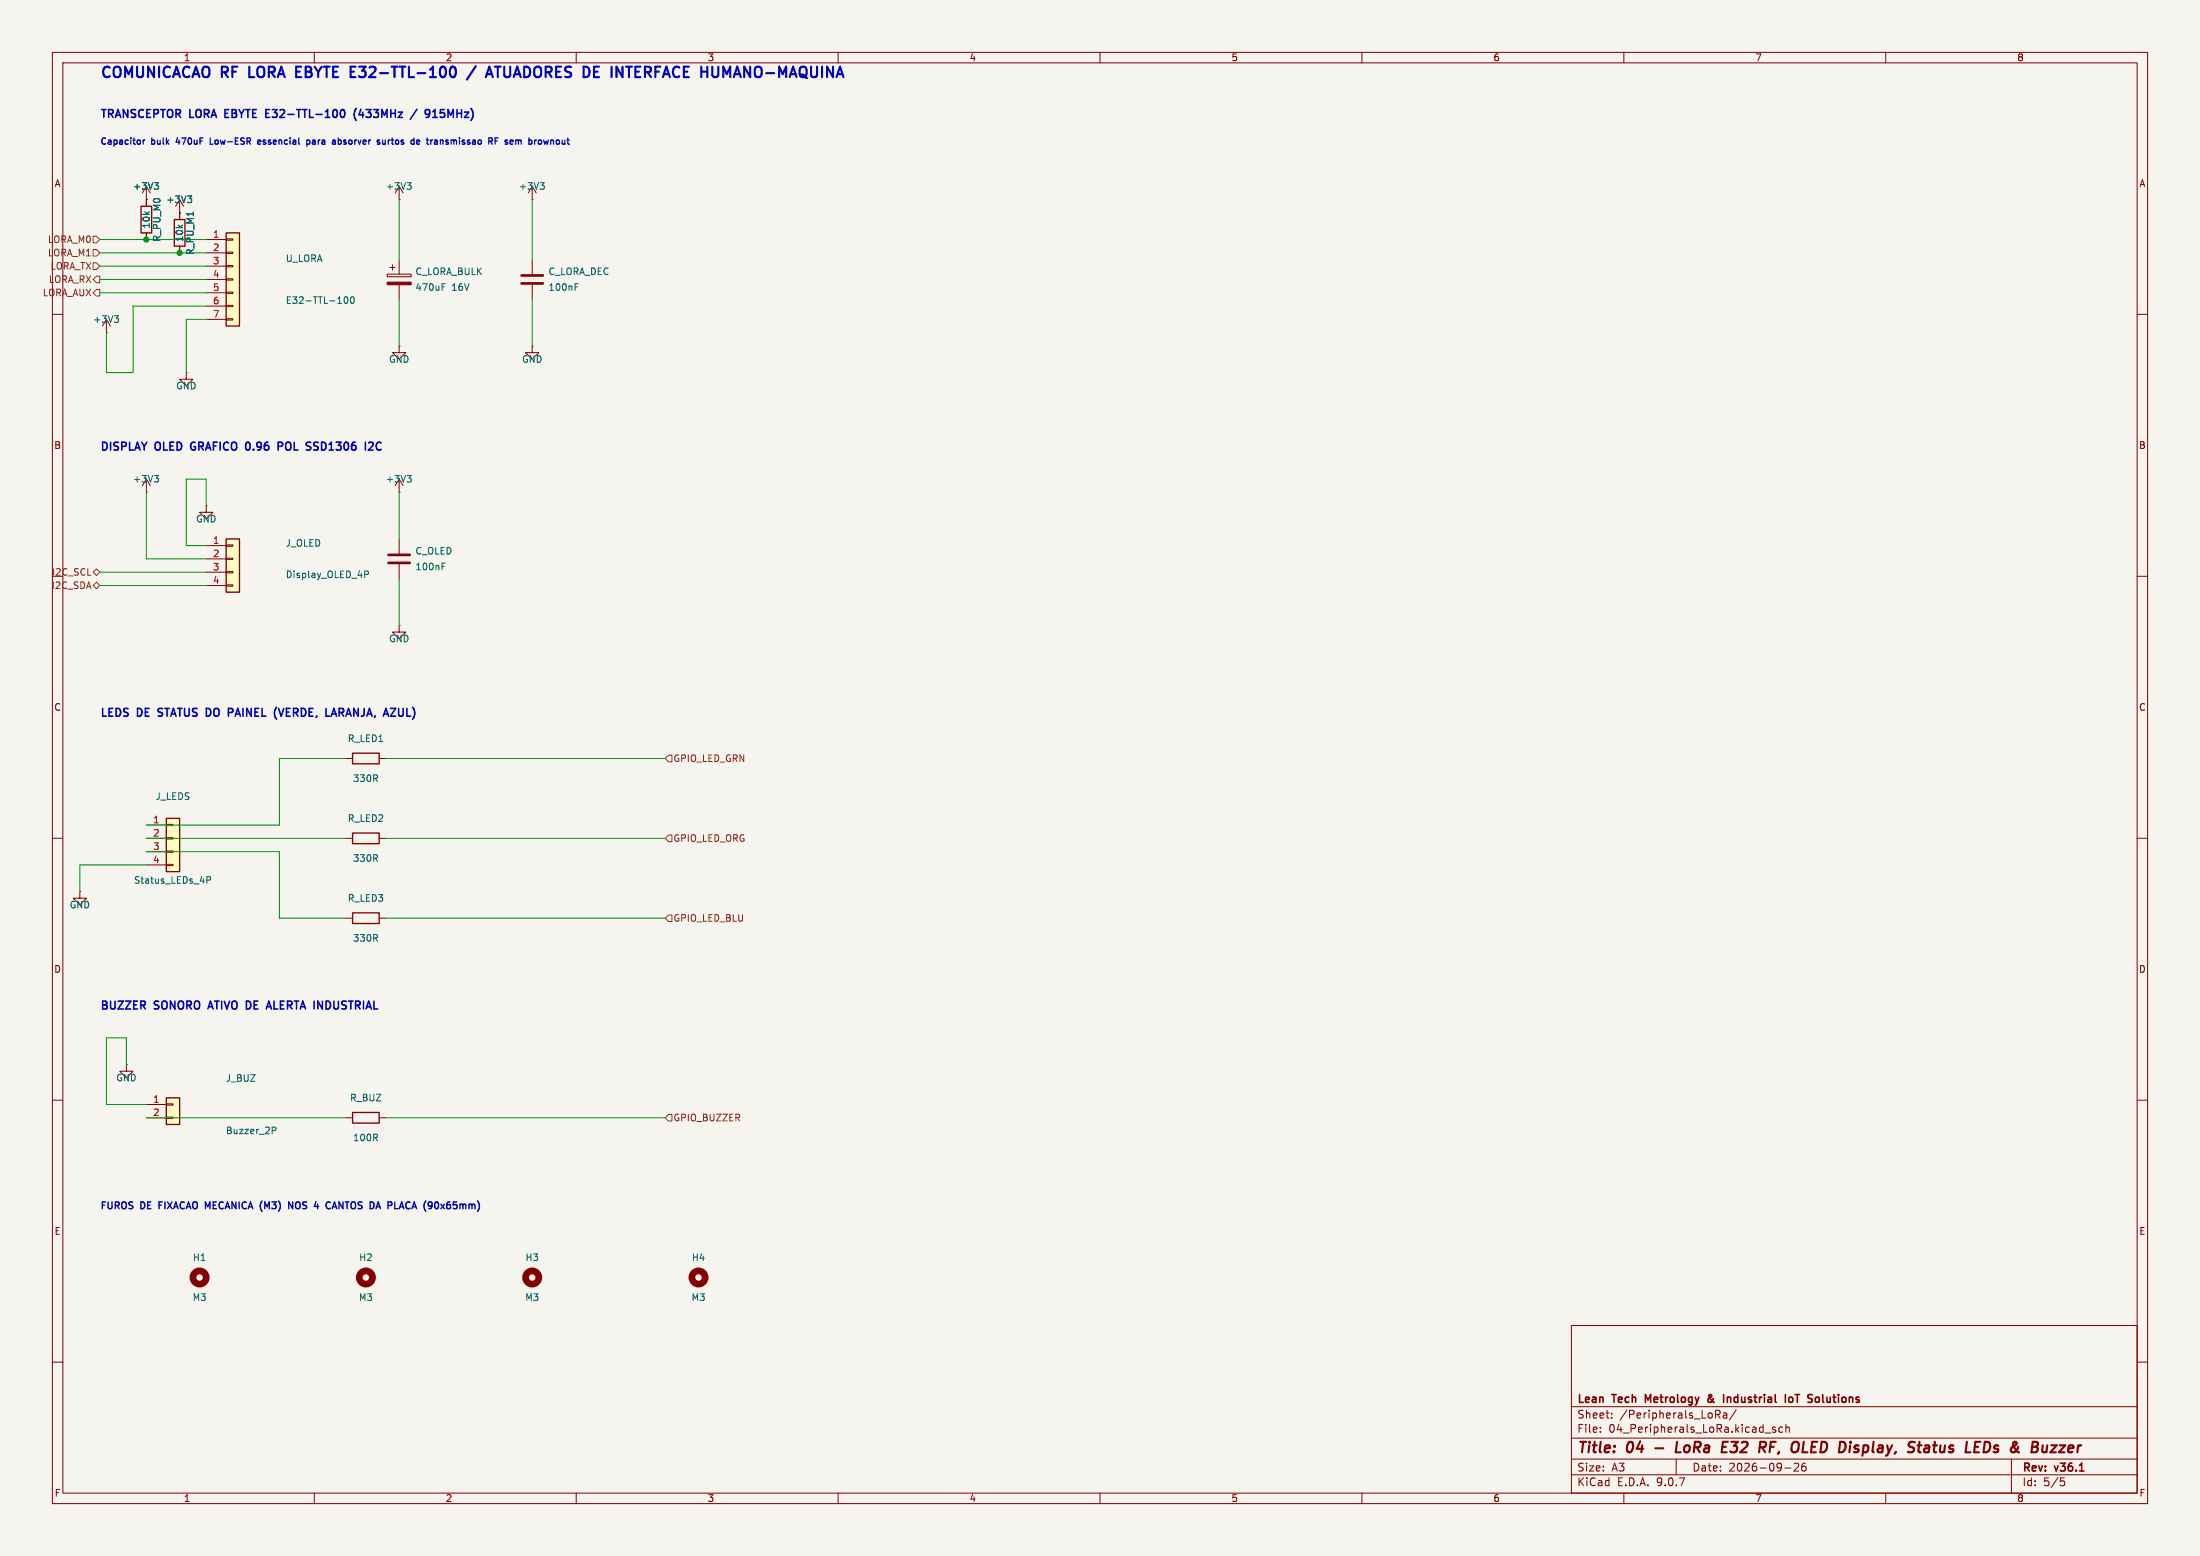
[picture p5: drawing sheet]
(kicad_sch
 (version 20250114)
 (generator "eeschema")
 (generator_version "9.0")
 (paper "A3")
 (title_block
  (title "04 - LoRa E32 RF, OLED Display, Status LEDs & Buzzer")
  (date "2026-09-26")
  (rev "v36.1")
  (company "Lean Tech Metrology & Industrial IoT Solutions"))
 (lib_symbols
  (symbol "Connector_Generic:Conn_01x02"
   (pin_names
    (offset 1.016) (hide yes)) (exclude_from_sim no) (in_bom yes) (on_board yes)
   (property "Reference" "J" (at 0 2.54 0) (effects (font (size 1.27 1.27))))
   (property "Value" "Conn_01x02" (at 0 -5.08 0) (effects (font (size 1.27 1.27))))
   (property "Footprint" "" (at 0 0 0) (effects (font (size 1.27 1.27)) (hide yes)))
   (property "Datasheet" "~" (at 0 0 0) (effects (font (size 1.27 1.27)) (hide yes)))
   (property "Description" "Generic connector, single row, 01x02, script generated (kicad-library-utils/schlib/autogen/connector/)" (at 0 0 0) (effects (font (size 1.27 1.27)) (hide yes)))
   (symbol "Conn_01x02_1_1"
    (rectangle (start -1.27 1.27) (end 1.27 -3.81) (stroke (width 0.254) (type default)) (fill (type background)))
    (rectangle (start -1.27 0.127) (end 0 -0.127) (stroke (width 0.1524) (type default)) (fill (type none)))
    (rectangle (start -1.27 -2.413) (end 0 -2.667) (stroke (width 0.1524) (type default)) (fill (type none)))
    (pin passive line (at -5.08 0 0) (length 3.81) (name "Pin_1" (effects (font (size 1.27 1.27)))) (number "1" (effects (font (size 1.27 1.27)))))
    (pin passive line (at -5.08 -2.54 0) (length 3.81) (name "Pin_2" (effects (font (size 1.27 1.27)))) (number "2" (effects (font (size 1.27 1.27))))))
   (embedded_fonts no))
  (symbol "Connector_Generic:Conn_01x04"
   (pin_names
    (offset 1.016) (hide yes)) (exclude_from_sim no) (in_bom yes) (on_board yes)
   (property "Reference" "J" (at 0 5.08 0) (effects (font (size 1.27 1.27))))
   (property "Value" "Conn_01x04" (at 0 -7.62 0) (effects (font (size 1.27 1.27))))
   (property "Footprint" "" (at 0 0 0) (effects (font (size 1.27 1.27)) (hide yes)))
   (property "Datasheet" "~" (at 0 0 0) (effects (font (size 1.27 1.27)) (hide yes)))
   (property "Description" "Generic connector, single row, 01x04, script generated (kicad-library-utils/schlib/autogen/connector/)" (at 0 0 0) (effects (font (size 1.27 1.27)) (hide yes)))
   (symbol "Conn_01x04_1_1"
    (rectangle (start -1.27 3.81) (end 1.27 -6.35) (stroke (width 0.254) (type default)) (fill (type background)))
    (rectangle (start -1.27 2.667) (end 0 2.413) (stroke (width 0.1524) (type default)) (fill (type none)))
    (rectangle (start -1.27 0.127) (end 0 -0.127) (stroke (width 0.1524) (type default)) (fill (type none)))
    (rectangle (start -1.27 -2.413) (end 0 -2.667) (stroke (width 0.1524) (type default)) (fill (type none)))
    (rectangle (start -1.27 -4.953) (end 0 -5.207) (stroke (width 0.1524) (type default)) (fill (type none)))
    (pin passive line (at -5.08 2.54 0) (length 3.81) (name "Pin_1" (effects (font (size 1.27 1.27)))) (number "1" (effects (font (size 1.27 1.27)))))
    (pin passive line (at -5.08 0 0) (length 3.81) (name "Pin_2" (effects (font (size 1.27 1.27)))) (number "2" (effects (font (size 1.27 1.27)))))
    (pin passive line (at -5.08 -2.54 0) (length 3.81) (name "Pin_3" (effects (font (size 1.27 1.27)))) (number "3" (effects (font (size 1.27 1.27)))))
    (pin passive line (at -5.08 -5.08 0) (length 3.81) (name "Pin_4" (effects (font (size 1.27 1.27)))) (number "4" (effects (font (size 1.27 1.27))))))
   (embedded_fonts no))
  (symbol "Connector_Generic:Conn_01x07"
   (pin_names
    (offset 1.016) (hide yes)) (exclude_from_sim no) (in_bom yes) (on_board yes)
   (property "Reference" "J" (at 0 10.16 0) (effects (font (size 1.27 1.27))))
   (property "Value" "Conn_01x07" (at 0 -10.16 0) (effects (font (size 1.27 1.27))))
   (property "Footprint" "" (at 0 0 0) (effects (font (size 1.27 1.27)) (hide yes)))
   (property "Datasheet" "~" (at 0 0 0) (effects (font (size 1.27 1.27)) (hide yes)))
   (property "Description" "Generic connector, single row, 01x07, script generated (kicad-library-utils/schlib/autogen/connector/)" (at 0 0 0) (effects (font (size 1.27 1.27)) (hide yes)))
   (symbol "Conn_01x07_1_1"
    (rectangle (start -1.27 8.89) (end 1.27 -8.89) (stroke (width 0.254) (type default)) (fill (type background)))
    (rectangle (start -1.27 7.747) (end 0 7.493) (stroke (width 0.1524) (type default)) (fill (type none)))
    (rectangle (start -1.27 5.207) (end 0 4.953) (stroke (width 0.1524) (type default)) (fill (type none)))
    (rectangle (start -1.27 2.667) (end 0 2.413) (stroke (width 0.1524) (type default)) (fill (type none)))
    (rectangle (start -1.27 0.127) (end 0 -0.127) (stroke (width 0.1524) (type default)) (fill (type none)))
    (rectangle (start -1.27 -2.413) (end 0 -2.667) (stroke (width 0.1524) (type default)) (fill (type none)))
    (rectangle (start -1.27 -4.953) (end 0 -5.207) (stroke (width 0.1524) (type default)) (fill (type none)))
    (rectangle (start -1.27 -7.493) (end 0 -7.747) (stroke (width 0.1524) (type default)) (fill (type none)))
    (pin passive line (at -5.08 7.62 0) (length 3.81) (name "Pin_1" (effects (font (size 1.27 1.27)))) (number "1" (effects (font (size 1.27 1.27)))))
    (pin passive line (at -5.08 5.08 0) (length 3.81) (name "Pin_2" (effects (font (size 1.27 1.27)))) (number "2" (effects (font (size 1.27 1.27)))))
    (pin passive line (at -5.08 2.54 0) (length 3.81) (name "Pin_3" (effects (font (size 1.27 1.27)))) (number "3" (effects (font (size 1.27 1.27)))))
    (pin passive line (at -5.08 0 0) (length 3.81) (name "Pin_4" (effects (font (size 1.27 1.27)))) (number "4" (effects (font (size 1.27 1.27)))))
    (pin passive line (at -5.08 -2.54 0) (length 3.81) (name "Pin_5" (effects (font (size 1.27 1.27)))) (number "5" (effects (font (size 1.27 1.27)))))
    (pin passive line (at -5.08 -5.08 0) (length 3.81) (name "Pin_6" (effects (font (size 1.27 1.27)))) (number "6" (effects (font (size 1.27 1.27)))))
    (pin passive line (at -5.08 -7.62 0) (length 3.81) (name "Pin_7" (effects (font (size 1.27 1.27)))) (number "7" (effects (font (size 1.27 1.27))))))
   (embedded_fonts no))
  (symbol "Device:C"
   (pin_numbers (hide yes))
   (pin_names
    (offset 0.254)) (exclude_from_sim no) (in_bom yes) (on_board yes)
   (property "Reference" "C" (at 0.635 2.54 0) (effects (font (size 1.27 1.27)) (justify left)))
   (property "Value" "C" (at 0.635 -2.54 0) (effects (font (size 1.27 1.27)) (justify left)))
   (property "Footprint" "" (at 0.9652 -3.81 0) (effects (font (size 1.27 1.27)) (hide yes)))
   (property "Datasheet" "~" (at 0 0 0) (effects (font (size 1.27 1.27)) (hide yes)))
   (property "Description" "Unpolarized capacitor" (at 0 0 0) (effects (font (size 1.27 1.27)) (hide yes)))
   (symbol "C_0_1"
    (polyline (pts (xy -2.032 0.762) (xy 2.032 0.762)) (stroke (width 0.508) (type default)) (fill (type none)))
    (polyline (pts (xy -2.032 -0.762) (xy 2.032 -0.762)) (stroke (width 0.508) (type default)) (fill (type none))))
   (symbol "C_1_1"
    (pin passive line (at 0 3.81 270) (length 2.794) (name "~" (effects (font (size 1.27 1.27)))) (number "1" (effects (font (size 1.27 1.27)))))
    (pin passive line (at 0 -3.81 90) (length 2.794) (name "~" (effects (font (size 1.27 1.27)))) (number "2" (effects (font (size 1.27 1.27))))))
   (embedded_fonts no))
  (symbol "Device:C_Polarized"
   (pin_numbers (hide yes))
   (pin_names
    (offset 0.254)) (exclude_from_sim no) (in_bom yes) (on_board yes)
   (property "Reference" "C" (at 0.635 2.54 0) (effects (font (size 1.27 1.27)) (justify left)))
   (property "Value" "C_Polarized" (at 0.635 -2.54 0) (effects (font (size 1.27 1.27)) (justify left)))
   (property "Footprint" "" (at 0.9652 -3.81 0) (effects (font (size 1.27 1.27)) (hide yes)))
   (property "Datasheet" "~" (at 0 0 0) (effects (font (size 1.27 1.27)) (hide yes)))
   (property "Description" "Polarized capacitor" (at 0 0 0) (effects (font (size 1.27 1.27)) (hide yes)))
   (symbol "C_Polarized_0_1"
    (rectangle (start -2.286 0.508) (end 2.286 1.016) (stroke (width 0) (type default)) (fill (type none)))
    (polyline (pts (xy -1.778 2.286) (xy -0.762 2.286)) (stroke (width 0) (type default)) (fill (type none)))
    (polyline (pts (xy -1.27 2.794) (xy -1.27 1.778)) (stroke (width 0) (type default)) (fill (type none)))
    (rectangle (start 2.286 -0.508) (end -2.286 -1.016) (stroke (width 0) (type default)) (fill (type outline))))
   (symbol "C_Polarized_1_1"
    (pin passive line (at 0 3.81 270) (length 2.794) (name "~" (effects (font (size 1.27 1.27)))) (number "1" (effects (font (size 1.27 1.27)))))
    (pin passive line (at 0 -3.81 90) (length 2.794) (name "~" (effects (font (size 1.27 1.27)))) (number "2" (effects (font (size 1.27 1.27))))))
   (embedded_fonts no))
  (symbol "Device:R"
   (pin_numbers (hide yes))
   (pin_names
    (offset 0)) (exclude_from_sim no) (in_bom yes) (on_board yes)
   (property "Reference" "R" (at 2.032 0 90) (effects (font (size 1.27 1.27))))
   (property "Value" "R" (at 0 0 90) (effects (font (size 1.27 1.27))))
   (property "Footprint" "" (at -1.778 0 90) (effects (font (size 1.27 1.27)) (hide yes)))
   (property "Datasheet" "~" (at 0 0 0) (effects (font (size 1.27 1.27)) (hide yes)))
   (property "Description" "Resistor" (at 0 0 0) (effects (font (size 1.27 1.27)) (hide yes)))
   (symbol "R_0_1"
    (rectangle (start -1.016 -2.54) (end 1.016 2.54) (stroke (width 0.254) (type default)) (fill (type none))))
   (symbol "R_1_1"
    (pin passive line (at 0 3.81 270) (length 1.27) (name "~" (effects (font (size 1.27 1.27)))) (number "1" (effects (font (size 1.27 1.27)))))
    (pin passive line (at 0 -3.81 90) (length 1.27) (name "~" (effects (font (size 1.27 1.27)))) (number "2" (effects (font (size 1.27 1.27))))))
   (embedded_fonts no))
  (symbol "Mechanical:MountingHole"
   (pin_names
    (offset 1.016)) (exclude_from_sim no) (in_bom no) (on_board yes)
   (property "Reference" "H" (at 0 5.08 0) (effects (font (size 1.27 1.27))))
   (property "Value" "MountingHole" (at 0 3.175 0) (effects (font (size 1.27 1.27))))
   (property "Footprint" "" (at 0 0 0) (effects (font (size 1.27 1.27)) (hide yes)))
   (property "Datasheet" "~" (at 0 0 0) (effects (font (size 1.27 1.27)) (hide yes)))
   (property "Description" "Mounting Hole without connection" (at 0 0 0) (effects (font (size 1.27 1.27)) (hide yes)))
   (symbol "MountingHole_0_1"
    (circle (center 0 0) (radius 1.27) (stroke (width 1.27) (type default)) (fill (type none))))
   (embedded_fonts no))
  (symbol "power:+3V3"
   (power)
   (pin_numbers (hide yes))
   (pin_names
    (offset 0) (hide yes)) (exclude_from_sim no) (in_bom yes) (on_board yes)
   (property "Reference" "#PWR" (at 0 -3.81 0) (effects (font (size 1.27 1.27)) (hide yes)))
   (property "Value" "+3V3" (at 0 3.556 0) (effects (font (size 1.27 1.27))))
   (property "Footprint" "" (at 0 0 0) (effects (font (size 1.27 1.27)) (hide yes)))
   (property "Datasheet" "" (at 0 0 0) (effects (font (size 1.27 1.27)) (hide yes)))
   (property "Description" "Power symbol creates a global label with name \"+3V3\"" (at 0 0 0) (effects (font (size 1.27 1.27)) (hide yes)))
   (symbol "+3V3_0_1"
    (polyline (pts (xy -0.762 1.27) (xy 0 2.54)) (stroke (width 0) (type default)) (fill (type none)))
    (polyline (pts (xy 0 2.54) (xy 0.762 1.27)) (stroke (width 0) (type default)) (fill (type none)))
    (polyline (pts (xy 0 0) (xy 0 2.54)) (stroke (width 0) (type default)) (fill (type none))))
   (symbol "+3V3_1_1"
    (pin power_in line (at 0 0 90) (length 0) (name "~" (effects (font (size 1.27 1.27)))) (number "1" (effects (font (size 1.27 1.27))))))
   (embedded_fonts no))
  (symbol "power:GND"
   (power)
   (pin_numbers (hide yes))
   (pin_names
    (offset 0) (hide yes)) (exclude_from_sim no) (in_bom yes) (on_board yes)
   (property "Reference" "#PWR" (at 0 -6.35 0) (effects (font (size 1.27 1.27)) (hide yes)))
   (property "Value" "GND" (at 0 -3.81 0) (effects (font (size 1.27 1.27))))
   (property "Footprint" "" (at 0 0 0) (effects (font (size 1.27 1.27)) (hide yes)))
   (property "Datasheet" "" (at 0 0 0) (effects (font (size 1.27 1.27)) (hide yes)))
   (property "Description" "Power symbol creates a global label with name \"GND\" , ground" (at 0 0 0) (effects (font (size 1.27 1.27)) (hide yes)))
   (symbol "GND_0_1"
    (polyline (pts (xy 0 0) (xy 0 -1.27) (xy 1.27 -1.27) (xy 0 -2.54) (xy -1.27 -1.27) (xy 0 -1.27)) (stroke (width 0) (type default)) (fill (type none))))
   (symbol "GND_1_1"
    (pin power_in line (at 0 0 270) (length 0) (name "~" (effects (font (size 1.27 1.27)))) (number "1" (effects (font (size 1.27 1.27))))))
   (embedded_fonts no)))
 (text "DISPLAY OLED GRAFICO 0.96 POL SSD1306 I2C"
  (exclude_from_sim no)
  (at 19.05 86.36 0)
  (effects (font (size 1.5 1.5)
    (bold yes)) (justify left bottom)))
 (text "BUZZER SONORO ATIVO DE ALERTA INDUSTRIAL"
  (exclude_from_sim no)
  (at 19.05 193.04 0)
  (effects (font (size 1.5 1.5)
    (bold yes)) (justify left bottom)))
 (text "COMUNICACAO RF LORA EBYTE E32-TTL-100 / ATUADORES DE INTERFACE HUMANO-MAQUINA"
  (exclude_from_sim no)
  (at 19.05 15.24 0)
  (effects (font (size 2 2)
    (bold yes)) (justify left bottom)))
 (text "Capacitor bulk 470uF Low-ESR essencial para absorver surtos de transmissao RF sem brownout"
  (exclude_from_sim no)
  (at 19.05 27.94 0)
  (effects (font (size 1.2 1.2)
    (bold yes)) (justify left bottom)))
 (text "TRANSCEPTOR LORA EBYTE E32-TTL-100 (433MHz / 915MHz)"
  (exclude_from_sim no)
  (at 19.05 22.86 0)
  (effects (font (size 1.5 1.5)
    (bold yes)) (justify left bottom)))
 (text "LEDS DE STATUS DO PAINEL (VERDE, LARANJA, AZUL)"
  (exclude_from_sim no)
  (at 19.05 137.16 0)
  (effects (font (size 1.5 1.5)
    (bold yes)) (justify left bottom)))
 (text "FUROS DE FIXACAO MECANICA (M3) NOS 4 CANTOS DA PLACA (90x65mm)"
  (exclude_from_sim no)
  (at 19.05 231.14 0)
  (effects (font (size 1.3 1.3)
    (bold yes)) (justify left bottom)))
 (junction
  (at 27.94 45.72)
  (diameter 1)
  (color 0 0 0 0))
 (junction
  (at 34.29 48.26)
  (diameter 1)
  (color 0 0 0 0))
 (wire
  (pts (xy 53.34 162.56) (xy 53.34 175.26))
  (stroke (width 0) (type default)))
 (wire
  (pts (xy 53.34 175.26) (xy 66.04 175.26))
  (stroke (width 0) (type default)))
 (wire
  (pts (xy 27.94 157.48) (xy 53.34 157.48))
  (stroke (width 0) (type default)))
 (wire
  (pts (xy 15.24 165.1) (xy 15.24 170.18))
  (stroke (width 0) (type default)))
 (wire
  (pts (xy 76.2 110.49) (xy 76.2 119.38))
  (stroke (width 0) (type default)))
 (wire
  (pts (xy 39.37 45.72) (xy 27.94 45.72))
  (stroke (width 0) (type default)))
 (wire
  (pts (xy 27.94 45.72) (xy 19.05 45.72))
  (stroke (width 0) (type default)))
 (wire
  (pts (xy 39.37 48.26) (xy 34.29 48.26))
  (stroke (width 0) (type default)))
 (wire
  (pts (xy 34.29 48.26) (xy 19.05 48.26))
  (stroke (width 0) (type default)))
 (wire
  (pts (xy 27.94 210.82) (xy 20.32 210.82))
  (stroke (width 0) (type default)))
 (wire
  (pts (xy 73.66 213.36) (xy 127 213.36))
  (stroke (width 0) (type default)))
 (wire
  (pts (xy 25.4 71.12) (xy 20.32 71.12))
  (stroke (width 0) (type default)))
 (wire
  (pts (xy 73.66 160.02) (xy 127 160.02))
  (stroke (width 0) (type default)))
 (wire
  (pts (xy 27.94 165.1) (xy 15.24 165.1))
  (stroke (width 0) (type default)))
 (wire
  (pts (xy 76.2 102.87) (xy 76.2 93.98))
  (stroke (width 0) (type default)))
 (wire
  (pts (xy 27.94 162.56) (xy 53.34 162.56))
  (stroke (width 0) (type default)))
 (wire
  (pts (xy 101.6 57.15) (xy 101.6 66.04))
  (stroke (width 0) (type default)))
 (wire
  (pts (xy 39.37 109.22) (xy 19.05 109.22))
  (stroke (width 0) (type default)))
 (wire
  (pts (xy 39.37 104.14) (xy 35.56 104.14))
  (stroke (width 0) (type default)))
 (wire
  (pts (xy 76.2 57.15) (xy 76.2 66.04))
  (stroke (width 0) (type default)))
 (wire
  (pts (xy 101.6 49.53) (xy 101.6 38.1))
  (stroke (width 0) (type default)))
 (wire
  (pts (xy 39.37 60.96) (xy 35.56 60.96))
  (stroke (width 0) (type default)))
 (wire
  (pts (xy 27.94 213.36) (xy 66.04 213.36))
  (stroke (width 0) (type default)))
 (wire
  (pts (xy 39.37 53.34) (xy 19.05 53.34))
  (stroke (width 0) (type default)))
 (wire
  (pts (xy 39.37 91.44) (xy 39.37 96.52))
  (stroke (width 0) (type default)))
 (wire
  (pts (xy 35.56 91.44) (xy 39.37 91.44))
  (stroke (width 0) (type default)))
 (wire
  (pts (xy 39.37 106.68) (xy 27.94 106.68))
  (stroke (width 0) (type default)))
 (wire
  (pts (xy 35.56 104.14) (xy 35.56 91.44))
  (stroke (width 0) (type default)))
 (wire
  (pts (xy 53.34 144.78) (xy 66.04 144.78))
  (stroke (width 0) (type default)))
 (wire
  (pts (xy 20.32 71.12) (xy 20.32 63.5))
  (stroke (width 0) (type default)))
 (wire
  (pts (xy 39.37 55.88) (xy 19.05 55.88))
  (stroke (width 0) (type default)))
 (wire
  (pts (xy 24.13 198.12) (xy 24.13 203.2))
  (stroke (width 0) (type default)))

 (wire
  (pts (xy 27.94 106.68) (xy 27.94 93.98))
  (stroke (width 0) (type default)))

 (wire
  (pts (xy 39.37 58.42) (xy 25.4 58.42))
  (stroke (width 0) (type default)))
 (wire
  (pts (xy 20.32 210.82) (xy 20.32 198.12))
  (stroke (width 0) (type default)))
 (wire
  (pts (xy 73.66 175.26) (xy 127 175.26))
  (stroke (width 0) (type default)))
 (wire
  (pts (xy 27.94 160.02) (xy 66.04 160.02))
  (stroke (width 0) (type default)))
 (wire
  (pts (xy 25.4 58.42) (xy 25.4 71.12))
  (stroke (width 0) (type default)))
 (wire
  (pts (xy 39.37 50.8) (xy 19.05 50.8))
  (stroke (width 0) (type default)))
 (wire
  (pts (xy 53.34 157.48) (xy 53.34 144.78))
  (stroke (width 0) (type default)))
 (wire
  (pts (xy 20.32 198.12) (xy 24.13 198.12))
  (stroke (width 0) (type default)))
 (wire
  (pts (xy 76.2 49.53) (xy 76.2 38.1))
  (stroke (width 0) (type default)))
 (wire
  (pts (xy 39.37 111.76) (xy 19.05 111.76))
  (stroke (width 0) (type default)))
 (wire
  (pts (xy 73.66 144.78) (xy 127 144.78))
  (stroke (width 0) (type default)))
 (wire
  (pts (xy 35.56 60.96) (xy 35.56 71.12))
  (stroke (width 0) (type default)))
 (hierarchical_label "LORA_M0"
  (shape input)
  (at 19.05 45.72 180)
  (effects (font (size 1.27 1.27)) (justify right)))
 (hierarchical_label "LORA_M1"
  (shape input)
  (at 19.05 48.26 180)
  (effects (font (size 1.27 1.27)) (justify right)))
 (hierarchical_label "LORA_AUX"
  (shape output)
  (at 19.05 55.88 180)
  (effects (font (size 1.27 1.27)) (justify right)))
 (hierarchical_label "LORA_RX"
  (shape output)
  (at 19.05 53.34 180)
  (effects (font (size 1.27 1.27)) (justify right)))
 (hierarchical_label "I2C_SDA"
  (shape bidirectional)
  (at 19.05 111.76 180)
  (effects (font (size 1.27 1.27)) (justify right)))
 (hierarchical_label "GPIO_LED_GRN"
  (shape input)
  (at 127 144.78 0)
  (effects (font (size 1.27 1.27)) (justify left)))
 (hierarchical_label "GPIO_LED_BLU"
  (shape input)
  (at 127 175.26 0)
  (effects (font (size 1.27 1.27)) (justify left)))
 (hierarchical_label "GPIO_LED_ORG"
  (shape input)
  (at 127 160.02 0)
  (effects (font (size 1.27 1.27)) (justify left)))
 (hierarchical_label "I2C_SCL"
  (shape bidirectional)
  (at 19.05 109.22 180)
  (effects (font (size 1.27 1.27)) (justify right)))
 (hierarchical_label "LORA_TX"
  (shape input)
  (at 19.05 50.8 180)
  (effects (font (size 1.27 1.27)) (justify right)))
 (hierarchical_label "GPIO_BUZZER"
  (shape input)
  (at 127 213.36 0)
  (effects (font (size 1.27 1.27)) (justify left)))
 (symbol
  (lib_id "power:+3V3")
  (at 20.32 63.5 0)
  (unit 1)
  (exclude_from_sim no)
  (in_bom yes)
  (on_board yes)
  (dnp no)
  (property "Reference" "#PWR?" (at 20.32 63.5 0) (effects (font (size 1.27 1.27)) (hide yes)))
  (property "Value" "+3V3" (at 20.32 60.96 0) (effects (font (size 1.27 1.27))))
  (property "Footprint" "" (at 20.32 63.5 0) (effects (font (size 1.27 1.27)) (hide yes)))
  (property "Datasheet" "" (at 20.32 63.5 0) (effects (font (size 1.27 1.27)) (hide yes)))
  (property "Description" "" (at 20.32 63.5 0) (effects (font (size 1.27 1.27)) (hide yes)))
  (pin "1"))
 (symbol
  (lib_id "power:GND")
  (at 39.37 96.52 0)
  (unit 1)
  (exclude_from_sim no)
  (in_bom yes)
  (on_board yes)
  (dnp no)
  (property "Reference" "#PWR?" (at 39.37 96.52 0) (effects (font (size 1.27 1.27)) (hide yes)))
  (property "Value" "GND" (at 39.37 99.06 0) (effects (font (size 1.27 1.27))))
  (property "Footprint" "" (at 39.37 96.52 0) (effects (font (size 1.27 1.27)) (hide yes)))
  (property "Datasheet" "" (at 39.37 96.52 0) (effects (font (size 1.27 1.27)) (hide yes)))
  (property "Description" "" (at 39.37 96.52 0) (effects (font (size 1.27 1.27)) (hide yes)))
  (pin "1"))
 (symbol
  (lib_id "power:GND")
  (at 24.13 203.2 0)
  (unit 1)
  (exclude_from_sim no)
  (in_bom yes)
  (on_board yes)
  (dnp no)
  (property "Reference" "#PWR?" (at 24.13 203.2 0) (effects (font (size 1.27 1.27)) (hide yes)))
  (property "Value" "GND" (at 24.13 205.74 0) (effects (font (size 1.27 1.27))))
  (property "Footprint" "" (at 24.13 203.2 0) (effects (font (size 1.27 1.27)) (hide yes)))
  (property "Datasheet" "" (at 24.13 203.2 0) (effects (font (size 1.27 1.27)) (hide yes)))
  (property "Description" "" (at 24.13 203.2 0) (effects (font (size 1.27 1.27)) (hide yes)))
  (pin "1"))
 (symbol
  (lib_id "Connector_Generic:Conn_01x04")
  (at 44.45 106.68 0)
  (unit 1)
  (exclude_from_sim no)
  (in_bom yes)
  (on_board yes)
  (dnp no)
  (property "Reference" "J_OLED" (at 54.45 103.68 0) (effects (font (size 1.27 1.27)) (justify left)))
  (property "Value" "Display_OLED_4P" (at 54.45 109.68 0) (effects (font (size 1.27 1.27)) (justify left)))
  (property "Footprint" "Connector_PinHeader_2.54mm:PinHeader_1x04_P2.54mm_Vertical" (at 44.45 106.68 0) (effects (font (size 1.27 1.27)) (hide yes)))
  (property "Datasheet" "~" (at 44.45 106.68 0) (effects (font (size 1.27 1.27)) (hide yes)))
  (property "Description" "Conector 1x04 para display OLED 0.96 I2C" (at 44.45 106.68 0) (effects (font (size 1.27 1.27)) (hide yes)))
  (pin "1")
  (pin "2")
  (pin "4")
  (pin "3")
  (instances (project "04_Peripherals_LoRa" (path "" (reference "J_OLED") (unit 1))) (project "amemiya_carrier_board" (path "" (reference "J_OLED") (unit 1)))))
 (symbol
  (lib_id "power:GND")
  (at 76.2 119.38 0)
  (unit 1)
  (exclude_from_sim no)
  (in_bom yes)
  (on_board yes)
  (dnp no)
  (property "Reference" "#PWR?" (at 76.2 119.38 0) (effects (font (size 1.27 1.27)) (hide yes)))
  (property "Value" "GND" (at 76.2 121.92 0) (effects (font (size 1.27 1.27))))
  (property "Footprint" "" (at 76.2 119.38 0) (effects (font (size 1.27 1.27)) (hide yes)))
  (property "Datasheet" "" (at 76.2 119.38 0) (effects (font (size 1.27 1.27)) (hide yes)))
  (property "Description" "" (at 76.2 119.38 0) (effects (font (size 1.27 1.27)) (hide yes)))
  (pin "1"))
 (symbol
  (lib_id "Mechanical:MountingHole")
  (at 38.1 243.84 0)
  (unit 1)
  (exclude_from_sim no)
  (in_bom no)
  (on_board yes)
  (dnp no)
  (property "Reference" "H1" (at 38.1 240.03 0) (effects (font (size 1.27 1.27))))
  (property "Value" "M3" (at 38.1 247.65 0) (effects (font (size 1.27 1.27))))
  (property "Footprint" "MountingHole:MountingHole_3.2mm_M3" (at 38.1 243.84 0) (effects (font (size 1.27 1.27)) (hide yes)))
  (property "Datasheet" "~" (at 38.1 243.84 0) (effects (font (size 1.27 1.27)) (hide yes)))
  (property "Description" "Furo M3 metalizado" (at 38.1 243.84 0) (effects (font (size 1.27 1.27)) (hide yes)))
  (instances (project "04_Peripherals_LoRa" (path "" (reference "H1") (unit 1))) (project "amemiya_carrier_board" (path "" (reference "H1") (unit 1)))))
 (symbol
  (lib_id "Device:R")
  (at 69.85 175.26 90)
  (unit 1)
  (exclude_from_sim no)
  (in_bom yes)
  (on_board yes)
  (dnp no)
  (property "Reference" "R_LED1" (at 69.85 171.45 90) (effects (font (size 1.27 1.27))))
  (property "Value" "330R" (at 69.85 179.07 90) (effects (font (size 1.27 1.27))))
  (property "Footprint" "Resistor_THT:R_Axial_DIN0207_L6.3mm_D2.5mm_P7.62mm_Horizontal" (at 69.85 175.26 0) (effects (font (size 1.27 1.27)) (hide yes)))
  (property "Datasheet" "~" (at 69.85 175.26 0) (effects (font (size 1.27 1.27)) (hide yes)))
  (property "Description" "" (at 69.85 175.26 0) (effects (font (size 1.27 1.27)) (hide yes)))
  (pin "1")
  (pin "2")
  (instances (project "04_Peripherals_LoRa" (path "" (reference "R_LED1") (unit 1))) (project "amemiya_carrier_board" (path "" (reference "R_LED3") (unit 1)))))
 (symbol
  (lib_id "Device:C")
  (at 101.6 53.34 0)
  (unit 1)
  (exclude_from_sim no)
  (in_bom yes)
  (on_board yes)
  (dnp no)
  (property "Reference" "C_LORA_DEC" (at 104.6 51.84 0) (effects (font (size 1.27 1.27)) (justify left)))
  (property "Value" "100nF" (at 104.6 54.84 0) (effects (font (size 1.27 1.27)) (justify left)))
  (property "Footprint" "Capacitor_THT:C_Disc_D3.8mm_W2.6mm_P2.50mm" (at 101.6 53.34 0) (effects (font (size 1.27 1.27)) (hide yes)))
  (property "Datasheet" "~" (at 101.6 53.34 0) (effects (font (size 1.27 1.27)) (hide yes)))
  (property "Description" "" (at 101.6 53.34 0) (effects (font (size 1.27 1.27)) (hide yes)))
  (pin "2")
  (pin "1")
  (instances (project "04_Peripherals_LoRa" (path "" (reference "C_LORA_DEC") (unit 1))) (project "amemiya_carrier_board" (path "" (reference "C_LORA_DEC") (unit 1)))))
 (symbol
  (lib_id "Mechanical:MountingHole")
  (at 69.85 243.84 0)
  (unit 1)
  (exclude_from_sim no)
  (in_bom no)
  (on_board yes)
  (dnp no)
  (property "Reference" "H2" (at 69.85 240.03 0) (effects (font (size 1.27 1.27))))
  (property "Value" "M3" (at 69.85 247.65 0) (effects (font (size 1.27 1.27))))
  (property "Footprint" "MountingHole:MountingHole_3.2mm_M3" (at 69.85 243.84 0) (effects (font (size 1.27 1.27)) (hide yes)))
  (property "Datasheet" "~" (at 69.85 243.84 0) (effects (font (size 1.27 1.27)) (hide yes)))
  (property "Description" "Furo M3 metalizado" (at 69.85 243.84 0) (effects (font (size 1.27 1.27)) (hide yes)))
  (instances (project "04_Peripherals_LoRa" (path "" (reference "H2") (unit 1))) (project "amemiya_carrier_board" (path "" (reference "H2") (unit 1)))))
 (symbol
  (lib_id "power:+3V3")
  (at 27.94 93.98 0)
  (unit 1)
  (exclude_from_sim no)
  (in_bom yes)
  (on_board yes)
  (dnp no)
  (property "Reference" "#PWR?" (at 27.94 93.98 0) (effects (font (size 1.27 1.27)) (hide yes)))
  (property "Value" "+3V3" (at 27.94 91.44 0) (effects (font (size 1.27 1.27))))
  (property "Footprint" "" (at 27.94 93.98 0) (effects (font (size 1.27 1.27)) (hide yes)))
  (property "Datasheet" "" (at 27.94 93.98 0) (effects (font (size 1.27 1.27)) (hide yes)))
  (property "Description" "" (at 27.94 93.98 0) (effects (font (size 1.27 1.27)) (hide yes)))
  (pin "1"))
 (symbol
  (lib_id "Connector_Generic:Conn_01x07")
  (at 44.45 53.34 0)
  (unit 1)
  (exclude_from_sim no)
  (in_bom yes)
  (on_board yes)
  (dnp no)
  (property "Reference" "U_LORA" (at 54.45 49.34 0) (effects (font (size 1.27 1.27)) (justify left)))
  (property "Value" "E32-TTL-100" (at 54.45 57.34 0) (effects (font (size 1.27 1.27)) (justify left)))
  (property "Footprint" "Connector_PinHeader_2.54mm:PinHeader_1x07_P2.54mm_Vertical" (at 44.45 53.34 0) (effects (font (size 1.27 1.27)) (hide yes)))
  (property "Datasheet" "~" (at 44.45 53.34 0) (effects (font (size 1.27 1.27)) (hide yes)))
  (property "Description" "Modulo LoRa EBYTE E32-TTL-100 1x07 pinos" (at 44.45 53.34 0) (effects (font (size 1.27 1.27)) (hide yes)))
  (pin "2")
  (pin "1")
  (pin "4")
  (pin "5")
  (pin "6")
  (pin "7")
  (pin "3")
  (instances (project "04_Peripherals_LoRa" (path "" (reference "U_LORA") (unit 1))) (project "amemiya_carrier_board" (path "" (reference "U_LORA") (unit 1)))))
 (symbol
  (lib_id "Connector_Generic:Conn_01x02")
  (at 33.02 210.82 0)
  (unit 1)
  (exclude_from_sim no)
  (in_bom yes)
  (on_board yes)
  (dnp no)
  (property "Reference" "J_BUZ" (at 43.02 205.82 0) (effects (font (size 1.27 1.27)) (justify left)))
  (property "Value" "Buzzer_2P" (at 43.02 215.82 0) (effects (font (size 1.27 1.27)) (justify left)))
  (property "Footprint" "Connector_JST:JST_XH_B2B-XH-A_1x02_P2.50mm_Vertical" (at 33.02 210.82 0) (effects (font (size 1.27 1.27)) (hide yes)))
  (property "Datasheet" "~" (at 33.02 210.82 0) (effects (font (size 1.27 1.27)) (hide yes)))
  (property "Description" "Conector 1x02 para buzzer piezoeletrico de painel" (at 33.02 210.82 0) (effects (font (size 1.27 1.27)) (hide yes)))
  (pin "2")
  (pin "1")
  (instances (project "04_Peripherals_LoRa" (path "" (reference "J_BUZ") (unit 1))) (project "amemiya_carrier_board" (path "" (reference "J_BUZ") (unit 1)))))
 (symbol
  (lib_id "Device:C")
  (at 76.2 106.68 0)
  (unit 1)
  (exclude_from_sim no)
  (in_bom yes)
  (on_board yes)
  (dnp no)
  (property "Reference" "C_OLED" (at 79.2 105.18 0) (effects (font (size 1.27 1.27)) (justify left)))
  (property "Value" "100nF" (at 79.2 108.18 0) (effects (font (size 1.27 1.27)) (justify left)))
  (property "Footprint" "Capacitor_THT:C_Disc_D3.8mm_W2.6mm_P2.50mm" (at 76.2 106.68 0) (effects (font (size 1.27 1.27)) (hide yes)))
  (property "Datasheet" "~" (at 76.2 106.68 0) (effects (font (size 1.27 1.27)) (hide yes)))
  (property "Description" "" (at 76.2 106.68 0) (effects (font (size 1.27 1.27)) (hide yes)))
  (pin "2")
  (pin "1")
  (instances (project "04_Peripherals_LoRa" (path "" (reference "C_OLED") (unit 1))) (project "amemiya_carrier_board" (path "" (reference "C_OLED") (unit 1)))))
 (symbol
  (lib_id "power:GND")
  (at 15.24 170.18 0)
  (unit 1)
  (exclude_from_sim no)
  (in_bom yes)
  (on_board yes)
  (dnp no)
  (property "Reference" "#PWR?" (at 15.24 170.18 0) (effects (font (size 1.27 1.27)) (hide yes)))
  (property "Value" "GND" (at 15.24 172.72 0) (effects (font (size 1.27 1.27))))
  (property "Footprint" "" (at 15.24 170.18 0) (effects (font (size 1.27 1.27)) (hide yes)))
  (property "Datasheet" "" (at 15.24 170.18 0) (effects (font (size 1.27 1.27)) (hide yes)))
  (property "Description" "" (at 15.24 170.18 0) (effects (font (size 1.27 1.27)) (hide yes)))
  (pin "1"))
 (symbol
  (lib_id "Device:C_Polarized")
  (at 76.2 53.34 0)
  (unit 1)
  (exclude_from_sim no)
  (in_bom yes)
  (on_board yes)
  (dnp no)
  (property "Reference" "C_LORA_BULK" (at 79.2 51.84 0) (effects (font (size 1.27 1.27)) (justify left)))
  (property "Value" "470uF 16V" (at 79.2 54.84 0) (effects (font (size 1.27 1.27)) (justify left)))
  (property "Footprint" "Capacitor_THT:CP_Radial_D8.0mm_P3.50mm" (at 76.2 53.34 0) (effects (font (size 1.27 1.27)) (hide yes)))
  (property "Datasheet" "~" (at 76.2 53.34 0) (effects (font (size 1.27 1.27)) (hide yes)))
  (property "Description" "" (at 76.2 53.34 0) (effects (font (size 1.27 1.27)) (hide yes)))
  (pin "1")
  (pin "2")
  (instances (project "04_Peripherals_LoRa" (path "" (reference "C_LORA_BULK") (unit 1))) (project "amemiya_carrier_board" (path "" (reference "C_LORA_BULK") (unit 1)))))
 (symbol
  (lib_id "Connector_Generic:Conn_01x04")
  (at 33.02 160.02 0)
  (unit 1)
  (exclude_from_sim no)
  (in_bom yes)
  (on_board yes)
  (dnp no)
  (property "Reference" "J_LEDS" (at 33.02 152.02 0) (effects (font (size 1.27 1.27))))
  (property "Value" "Status_LEDs_4P" (at 33.02 168.02 0) (effects (font (size 1.27 1.27))))
  (property "Footprint" "Connector_JST:JST_XH_B4B-XH-A_1x04_P2.50mm_Vertical" (at 33.02 160.02 0) (effects (font (size 1.27 1.27)) (hide yes)))
  (property "Datasheet" "~" (at 33.02 160.02 0) (effects (font (size 1.27 1.27)) (hide yes)))
  (property "Description" "Conector 1x04 para chicote dos 3 LEDs de painel" (at 33.02 160.02 0) (effects (font (size 1.27 1.27)) (hide yes)))
  (pin "1")
  (pin "2")
  (pin "3")
  (pin "4")
  (instances (project "04_Peripherals_LoRa" (path "" (reference "J_LEDS") (unit 1))) (project "amemiya_carrier_board" (path "" (reference "J_LEDS") (unit 1)))))
 (symbol
  (lib_id "Device:R")
  (at 69.85 160.02 90)
  (unit 1)
  (exclude_from_sim no)
  (in_bom yes)
  (on_board yes)
  (dnp no)
  (property "Reference" "R_LED2" (at 69.85 156.21 90) (effects (font (size 1.27 1.27))))
  (property "Value" "330R" (at 69.85 163.83 90) (effects (font (size 1.27 1.27))))
  (property "Footprint" "Resistor_THT:R_Axial_DIN0207_L6.3mm_D2.5mm_P7.62mm_Horizontal" (at 69.85 160.02 0) (effects (font (size 1.27 1.27)) (hide yes)))
  (property "Datasheet" "~" (at 69.85 160.02 0) (effects (font (size 1.27 1.27)) (hide yes)))
  (property "Description" "" (at 69.85 160.02 0) (effects (font (size 1.27 1.27)) (hide yes)))
  (pin "1")
  (pin "2")
  (instances (project "04_Peripherals_LoRa" (path "" (reference "R_LED2") (unit 1))) (project "amemiya_carrier_board" (path "" (reference "R_LED2") (unit 1)))))
 (symbol
  (lib_id "Mechanical:MountingHole")
  (at 101.6 243.84 0)
  (unit 1)
  (exclude_from_sim no)
  (in_bom no)
  (on_board yes)
  (dnp no)
  (property "Reference" "H3" (at 101.6 240.03 0) (effects (font (size 1.27 1.27))))
  (property "Value" "M3" (at 101.6 247.65 0) (effects (font (size 1.27 1.27))))
  (property "Footprint" "MountingHole:MountingHole_3.2mm_M3" (at 101.6 243.84 0) (effects (font (size 1.27 1.27)) (hide yes)))
  (property "Datasheet" "~" (at 101.6 243.84 0) (effects (font (size 1.27 1.27)) (hide yes)))
  (property "Description" "Furo M3 metalizado" (at 101.6 243.84 0) (effects (font (size 1.27 1.27)) (hide yes)))
  (instances (project "04_Peripherals_LoRa" (path "" (reference "H3") (unit 1))) (project "amemiya_carrier_board" (path "" (reference "H3") (unit 1)))))
 (symbol
  (lib_id "power:GND")
  (at 35.56 71.12 0)
  (unit 1)
  (exclude_from_sim no)
  (in_bom yes)
  (on_board yes)
  (dnp no)
  (property "Reference" "#PWR?" (at 35.56 71.12 0) (effects (font (size 1.27 1.27)) (hide yes)))
  (property "Value" "GND" (at 35.56 73.66 0) (effects (font (size 1.27 1.27))))
  (property "Footprint" "" (at 35.56 71.12 0) (effects (font (size 1.27 1.27)) (hide yes)))
  (property "Datasheet" "" (at 35.56 71.12 0) (effects (font (size 1.27 1.27)) (hide yes)))
  (property "Description" "" (at 35.56 71.12 0) (effects (font (size 1.27 1.27)) (hide yes)))
  (pin "1"))
 (symbol
  (lib_id "power:+3V3")
  (at 101.6 38.1 0)
  (unit 1)
  (exclude_from_sim no)
  (in_bom yes)
  (on_board yes)
  (dnp no)
  (property "Reference" "#PWR?" (at 101.6 38.1 0) (effects (font (size 1.27 1.27)) (hide yes)))
  (property "Value" "+3V3" (at 101.6 35.56 0) (effects (font (size 1.27 1.27))))
  (property "Footprint" "" (at 101.6 38.1 0) (effects (font (size 1.27 1.27)) (hide yes)))
  (property "Datasheet" "" (at 101.6 38.1 0) (effects (font (size 1.27 1.27)) (hide yes)))
  (property "Description" "" (at 101.6 38.1 0) (effects (font (size 1.27 1.27)) (hide yes)))
  (pin "1"))
 (symbol
  (lib_id "Device:R")
  (at 69.85 213.36 90)
  (unit 1)
  (exclude_from_sim no)
  (in_bom yes)
  (on_board yes)
  (dnp no)
  (property "Reference" "R_BUZ" (at 69.85 209.55 90) (effects (font (size 1.27 1.27))))
  (property "Value" "100R" (at 69.85 217.17 90) (effects (font (size 1.27 1.27))))
  (property "Footprint" "Resistor_THT:R_Axial_DIN0207_L6.3mm_D2.5mm_P7.62mm_Horizontal" (at 69.85 213.36 0) (effects (font (size 1.27 1.27)) (hide yes)))
  (property "Datasheet" "~" (at 69.85 213.36 0) (effects (font (size 1.27 1.27)) (hide yes)))
  (property "Description" "" (at 69.85 213.36 0) (effects (font (size 1.27 1.27)) (hide yes)))
  (pin "1")
  (pin "2")
  (instances (project "04_Peripherals_LoRa" (path "" (reference "R_BUZ") (unit 1))) (project "amemiya_carrier_board" (path "" (reference "R_BUZ") (unit 1)))))
 (symbol
  (lib_id "power:+3V3")
  (at 76.2 93.98 0)
  (unit 1)
  (exclude_from_sim no)
  (in_bom yes)
  (on_board yes)
  (dnp no)
  (property "Reference" "#PWR?" (at 76.2 93.98 0) (effects (font (size 1.27 1.27)) (hide yes)))
  (property "Value" "+3V3" (at 76.2 91.44 0) (effects (font (size 1.27 1.27))))
  (property "Footprint" "" (at 76.2 93.98 0) (effects (font (size 1.27 1.27)) (hide yes)))
  (property "Datasheet" "" (at 76.2 93.98 0) (effects (font (size 1.27 1.27)) (hide yes)))
  (property "Description" "" (at 76.2 93.98 0) (effects (font (size 1.27 1.27)) (hide yes)))
  (pin "1"))
 (symbol
  (lib_id "power:+3V3")
  (at 76.2 38.1 0)
  (unit 1)
  (exclude_from_sim no)
  (in_bom yes)
  (on_board yes)
  (dnp no)
  (property "Reference" "#PWR?" (at 76.2 38.1 0) (effects (font (size 1.27 1.27)) (hide yes)))
  (property "Value" "+3V3" (at 76.2 35.56 0) (effects (font (size 1.27 1.27))))
  (property "Footprint" "" (at 76.2 38.1 0) (effects (font (size 1.27 1.27)) (hide yes)))
  (property "Datasheet" "" (at 76.2 38.1 0) (effects (font (size 1.27 1.27)) (hide yes)))
  (property "Description" "" (at 76.2 38.1 0) (effects (font (size 1.27 1.27)) (hide yes)))
  (pin "1"))
 (symbol
  (lib_id "Device:R")
  (at 69.85 144.78 90)
  (unit 1)
  (exclude_from_sim no)
  (in_bom yes)
  (on_board yes)
  (dnp no)
  (property "Reference" "R_LED3" (at 69.85 140.97 90) (effects (font (size 1.27 1.27))))
  (property "Value" "330R" (at 69.85 148.59 90) (effects (font (size 1.27 1.27))))
  (property "Footprint" "Resistor_THT:R_Axial_DIN0207_L6.3mm_D2.5mm_P7.62mm_Horizontal" (at 69.85 144.78 0) (effects (font (size 1.27 1.27)) (hide yes)))
  (property "Datasheet" "~" (at 69.85 144.78 0) (effects (font (size 1.27 1.27)) (hide yes)))
  (property "Description" "" (at 69.85 144.78 0) (effects (font (size 1.27 1.27)) (hide yes)))
  (pin "1")
  (pin "2")
  (instances (project "04_Peripherals_LoRa" (path "" (reference "R_LED3") (unit 1))) (project "amemiya_carrier_board" (path "" (reference "R_LED1") (unit 1)))))
 (symbol
  (lib_id "power:GND")
  (at 101.6 66.04 0)
  (unit 1)
  (exclude_from_sim no)
  (in_bom yes)
  (on_board yes)
  (dnp no)
  (property "Reference" "#PWR?" (at 101.6 66.04 0) (effects (font (size 1.27 1.27)) (hide yes)))
  (property "Value" "GND" (at 101.6 68.58 0) (effects (font (size 1.27 1.27))))
  (property "Footprint" "" (at 101.6 66.04 0) (effects (font (size 1.27 1.27)) (hide yes)))
  (property "Datasheet" "" (at 101.6 66.04 0) (effects (font (size 1.27 1.27)) (hide yes)))
  (property "Description" "" (at 101.6 66.04 0) (effects (font (size 1.27 1.27)) (hide yes)))
  (pin "1"))
 (symbol
  (lib_id "Mechanical:MountingHole")
  (at 133.35 243.84 0)
  (unit 1)
  (exclude_from_sim no)
  (in_bom no)
  (on_board yes)
  (dnp no)
  (property "Reference" "H4" (at 133.35 240.03 0) (effects (font (size 1.27 1.27))))
  (property "Value" "M3" (at 133.35 247.65 0) (effects (font (size 1.27 1.27))))
  (property "Footprint" "MountingHole:MountingHole_3.2mm_M3" (at 133.35 243.84 0) (effects (font (size 1.27 1.27)) (hide yes)))
  (property "Datasheet" "~" (at 133.35 243.84 0) (effects (font (size 1.27 1.27)) (hide yes)))
  (property "Description" "Furo M3 metalizado" (at 133.35 243.84 0) (effects (font (size 1.27 1.27)) (hide yes)))
  (instances (project "04_Peripherals_LoRa" (path "" (reference "H4") (unit 1))) (project "amemiya_carrier_board" (path "" (reference "H4") (unit 1)))))
 (symbol
  (lib_id "power:GND")
  (at 76.2 66.04 0)
  (unit 1)
  (exclude_from_sim no)
  (in_bom yes)
  (on_board yes)
  (dnp no)
  (property "Reference" "#PWR?" (at 76.2 66.04 0) (effects (font (size 1.27 1.27)) (hide yes)))
  (property "Value" "GND" (at 76.2 68.58 0) (effects (font (size 1.27 1.27))))
  (property "Footprint" "" (at 76.2 66.04 0) (effects (font (size 1.27 1.27)) (hide yes)))
  (property "Datasheet" "" (at 76.2 66.04 0) (effects (font (size 1.27 1.27)) (hide yes)))
  (property "Description" "" (at 76.2 66.04 0) (effects (font (size 1.27 1.27)) (hide yes)))
  (pin "1"))
 (symbol
  (lib_id "power:+3V3")
  (at 27.94 38.1 0)
  (unit 1)
  (exclude_from_sim no)
  (in_bom yes)
  (on_board yes)
  (dnp no)
  (property "Reference" "#PWR?" (at 27.94 38.1 0) (effects (font (size 1.27 1.27)) (hide yes)))
  (property "Value" "+3V3" (at 27.94 35.56 0) (effects (font (size 1.27 1.27))))
  (property "Footprint" "" (at 27.94 38.1 0) (effects (font (size 1.27 1.27)) (hide yes)))
  (property "Datasheet" "" (at 27.94 38.1 0) (effects (font (size 1.27 1.27)) (hide yes)))
  (property "Description" "" (at 27.94 38.1 0) (effects (font (size 1.27 1.27)) (hide yes)))
  (pin "1"))
 (symbol
  (lib_id "Device:R")
  (at 27.94 41.91 0)
  (unit 1)
  (exclude_from_sim no)
  (in_bom yes)
  (on_board yes)
  (dnp no)
  (property "Reference" "R_PU_M0" (at 29.972 41.91 90) (effects (font (size 1.27 1.27))))
  (property "Value" "10k" (at 27.94 41.91 90) (effects (font (size 1.27 1.27))))
  (property "Footprint" "Resistor_THT:R_Axial_DIN0207_L6.3mm_D2.5mm_P7.62mm_Horizontal" (at 26.162 41.91 90) (effects (font (size 1.27 1.27)) (hide yes)))
  (property "Datasheet" "~" (at 27.94 41.91 0) (effects (font (size 1.27 1.27)) (hide yes)))
  (property "Description" "Resistor" (at 27.94 41.91 0) (effects (font (size 1.27 1.27)) (hide yes)))
  (pin "1")
  (pin "2")
  (instances (project "04_Peripherals_LoRa" (path "" (reference "R_PU_M0") (unit 1))) (project "amemiya_carrier_board" (path "" (reference "R_PU_M0") (unit 1)))))
 (symbol
  (lib_id "power:+3V3")
  (at 34.29 40.64 0)
  (unit 1)
  (exclude_from_sim no)
  (in_bom yes)
  (on_board yes)
  (dnp no)
  (property "Reference" "#PWR?" (at 34.29 40.64 0) (effects (font (size 1.27 1.27)) (hide yes)))
  (property "Value" "+3V3" (at 34.29 38.1 0) (effects (font (size 1.27 1.27))))
  (property "Footprint" "" (at 34.29 40.64 0) (effects (font (size 1.27 1.27)) (hide yes)))
  (property "Datasheet" "" (at 34.29 40.64 0) (effects (font (size 1.27 1.27)) (hide yes)))
  (property "Description" "" (at 34.29 40.64 0) (effects (font (size 1.27 1.27)) (hide yes)))
  (pin "1"))
 (symbol
  (lib_id "Device:R")
  (at 34.29 44.45 0)
  (unit 1)
  (exclude_from_sim no)
  (in_bom yes)
  (on_board yes)
  (dnp no)
  (property "Reference" "R_PU_M1" (at 36.322 44.45 90) (effects (font (size 1.27 1.27))))
  (property "Value" "10k" (at 34.29 44.45 90) (effects (font (size 1.27 1.27))))
  (property "Footprint" "Resistor_THT:R_Axial_DIN0207_L6.3mm_D2.5mm_P7.62mm_Horizontal" (at 32.512 44.45 90) (effects (font (size 1.27 1.27)) (hide yes)))
  (property "Datasheet" "~" (at 34.29 44.45 0) (effects (font (size 1.27 1.27)) (hide yes)))
  (property "Description" "Resistor" (at 34.29 44.45 0) (effects (font (size 1.27 1.27)) (hide yes)))
  (pin "1")
  (pin "2")
  (instances (project "04_Peripherals_LoRa" (path "" (reference "R_PU_M1") (unit 1))) (project "amemiya_carrier_board" (path "" (reference "R_PU_M1") (unit 1)))))
 (sheet_instances
  (path ""
   (page "1")))
 (embedded_fonts no))
